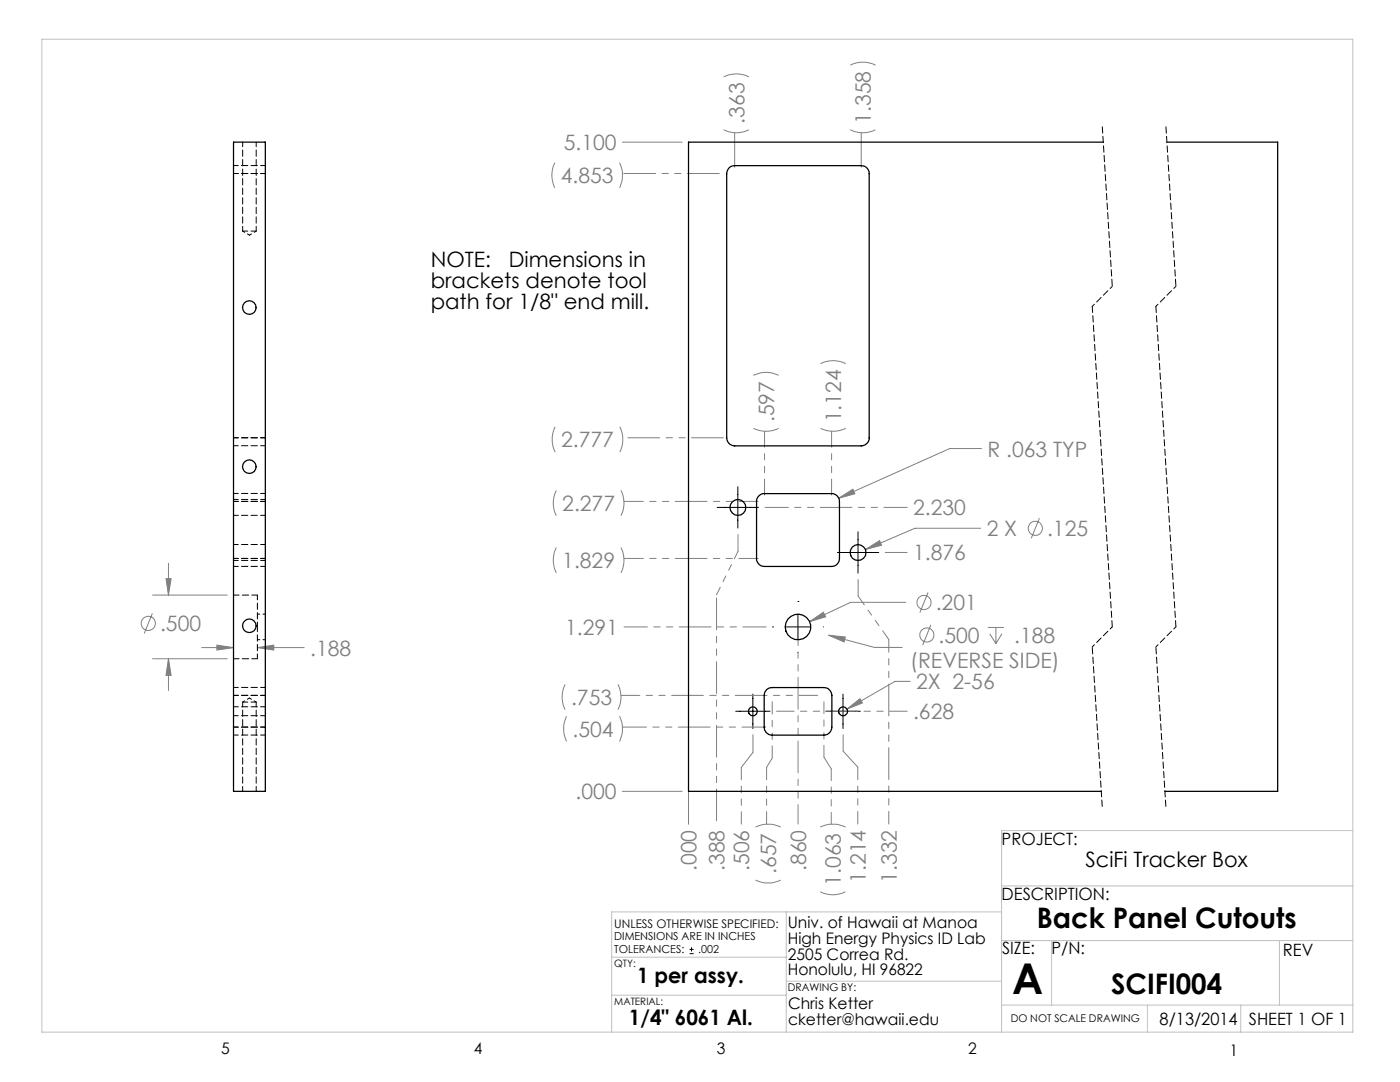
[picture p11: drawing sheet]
<svg xmlns="http://www.w3.org/2000/svg" width="279mm" height="216mm" viewBox="0 0 279 216" stroke-linecap="round" stroke-linejoin="round" font-family="sans-serif">
<g fill="none" stroke="#808080" stroke-width=".2">
<path d="M144.4 15.3a5.6 5.6 0 0 1 5.1 0M169.7 13a5.6 5.6 0 0 1 5 0M110.7 32.5a5.5 5.5 0 0 0 0 5M123.6 32.5a5.8 5.8 0 0 1 0 5M124.2 28.4h11.9M144.4 25.9a5.6 5.6 0 0 0 5.1 0M146.6 26.5v6.9M169.7 25.9a5.6 5.6 0 0 0 5 0M171.9 26.5v6.9M150.4 74.9a5.6 5.6 0 0 1 5 0M163.8 72.6a5.6 5.6 0 0 1 5 0M110.8 85.2a5.6 5.6 0 0 0 0 5"/>
<path d="M111 97.9a5.6 5.6 0 0 0 0 5M123.7 85.2a5.6 5.6 0 0 1 0 5M123.9 97.9a5.6 5.6 0 0 1 0 5M150.4 85.5a5.9 5.9 0 0 0 5 0M163.8 85.5a5.9 5.9 0 0 0 5 0M167.4 99.4l2.8-1.8 .4 .9zM195.9 89.5h-6.4l-22.1 9.9M30.4 118.7h14.9M33.1 115.5h1l-.5 3.2zM33.6 112.4v6.3M111 109.3a5.6 5.6 0 0 0 0 5M123.9 109.3a5.6 5.6 0 0 1 0 5"/>
<path d="M172.7 109.6l2.8-1.7 .4 .9zM185.2 118.2l-1.6 4M195.7 105.4h-13.1l-9.9 4.2M207.4 103.4l-1.6 4M30.4 122.4l-1.6 4M30.4 131.4h14.9M33.6 131.4l.5 3.4h-1zM33.6 131.4v6.4M40.3 129.2h6.3M43.3 128.7l3.3 .5-3.3 .5zM51.4 129.2l3.2-.5v1zM51.4 129.2h9.3"/>
<path d="M112.8 136.6a5.6 5.6 0 0 0 0 5M123.3 136.6a5.6 5.6 0 0 1 0 5M161.6 124l2.7-1.8 .5 .9zM165.4 126.8l3.3 .3-.2 1zM165.4 126.8l9.1 2.4h5.6M180.8 120.2h-11l-8.2 3.8M181.6 136h-3l-9.6 5.5M185.8 124.7l-1.7 4M197.1 125.2h3.2M197.5 126.5l1.3 1.9M198.8 125.2v3.2M200 126.5l-1.2 1.9"/>
<path d="M113.1 142.9a5.9 5.9 0 0 0 0 5.1M123.6 142.9a5.9 5.9 0 0 1 0 5.1M124.2 157.9h11.9M137.4 154.4v10.1M169 141.5l2.6-2.1 .5 .9zM150.8 175.6a5.9 5.9 0 0 0 5 0M150.8 165a5.9 5.9 0 0 1 5 0M163.7 177.9a5.6 5.6 0 0 0 5 0M163.7 165a5.9 5.9 0 0 1 5 0"/>
<circle cx="206.6" cy="105.4" r="1.41"/>
<circle cx="29.6" cy="124.4" r="1.41"/>
<circle cx="184.4" cy="120.2" r="1.41"/>
<circle cx="185" cy="126.7" r="1.4"/>
</g>
<g fill="none" stroke="#000" stroke-width=".2">
<path d="M147.2 97.1v8.3M143.1 101.2h8.3M167.1 110.2h8.3M171.2 106.1v8.3M150.2 138.5v6.9M154.2 125.1h.1M156.7 125.1h5.1M159.2 120h.1M159.2 122.6v5M159.2 130.2h.1M164.3 125.1h.1M168.2 138.5v6.9"/>
<path d="M146.8 141.9h6.9M164.8 141.9h6.9M137.6 190.3h.8M137.6 189.4h.8M138 189v.9"/>
</g>
<path d="M220 25.2l2 31.9M232.7 25.2l2 31.9M218 129.1l2 32M230.7 129.1l2 32" fill="none" stroke="#000" stroke-width=".2" stroke-dasharray="1.3 .6" stroke-dashoffset="-.1"/>
<path d="M222 57.1l-4 4M234.7 57.1l-4 4M222 125.1l-4 4M234.7 125.1l-4 4" fill="none" stroke="#000" stroke-width=".2" stroke-dasharray="1.3 .6" stroke-dashoffset=".7"/>
<path d="M218 61.1l4 64M230.7 61.1l4 64" fill="none" stroke="#000" stroke-width=".2" stroke-dasharray="1.3 .6"/>
<g fill="none" stroke="#c0c0c0" stroke-width=".2">
<path d="M8.4 7.8h261.6v198.2h-261.6zM199.9 176.8h70.1M270 165.7h-70.1v40.3M122.1 198.6h34.8M122.1 191h34.8M156.9 182v24M156.9 195.8h43M199.9 182h-77.8v24M199.9 187.7h70.1M209.9 187.7v12.9M255.3 187.7v12.9M199.9 200.6h70.1"/>
<path d="M229 200.6v5.4M247.6 200.6v5.4"/>
</g>
<path d="M152.7 101.2h28.4M152.9 125.1h-28.4" fill="none" stroke="#808080" stroke-width=".2" stroke-dasharray="6.3 1.3 1.3 1.3 1.3 1.3" stroke-dashoffset="1.7"/>
<path d="M152.8 145.1h-28.6" fill="none" stroke="#808080" stroke-width=".2" stroke-dasharray="6.3 1.3 1.3 1.3 1.3 1.3" stroke-dashoffset="1.6"/>
<path d="M147.3 110v-3.4M171.3 118.9v-3.3M176.7 110.2h4.4M147.9 153.1l2.4-3M150.3 150.1v-3.5M153 153.1l1.1-1.8M165.9 153.4l-1.5-2.3M168.3 149.9v-3.3M171.2 153.1l-2.9-3.2" fill="none" stroke="#808080" stroke-width=".2" stroke-dasharray="6.3 1.3 1.3 1.3 1.3 1.3"/>
<path d="M163.2 138.8h-39.2" fill="none" stroke="#808080" stroke-width=".2" stroke-dasharray="6.3 1.3 1.3 1.3 1.3 1.3" stroke-dashoffset="2.6"/>
<path d="M151.3 111.4h-26.8M151.3 100.1h-26.8M159.3 124.9v39.5" fill="none" stroke="#808080" stroke-width=".2" stroke-dasharray="6.3 1.3 1.3 1.3 1.3 1.3" stroke-dashoffset="2.5"/>
<path d="M155 141.9h26.1" fill="none" stroke="#808080" stroke-width=".2" stroke-dasharray="6.3 1.3 1.3 1.3 1.3 1.3" stroke-dashoffset="2.8"/>
<path d="M145.4 87.4h-21.1" fill="none" stroke="#808080" stroke-width=".2" stroke-dasharray="6.3 1.3 1.3 1.3 1.3 1.3" stroke-dashoffset="-1"/>
<path d="M143.8 34.6h-19.6" fill="none" stroke="#808080" stroke-width=".2" stroke-dasharray="6.3 1.3 1.3 1.3 1.3 1.3" stroke-dashoffset="-.2"/>
<path d="M152.6 98.8v-12.8M166 98.8v-12.8" fill="none" stroke="#808080" stroke-width=".2" stroke-dasharray="6.3 1.3 1.3 1.3 1.3 1.3" stroke-dashoffset="3.2"/>
<path d="M147.9 153.1v11.3M153 153.1v11.3M154.1 151.3v-11.3" fill="none" stroke="#808080" stroke-width=".2" stroke-dasharray="6.3 1.3 1.3 1.3 1.3 1.3" stroke-dashoffset="3.9"/>
<path d="M164.4 151.1v-11.1M165.9 153.4v11" fill="none" stroke="#808080" stroke-width=".2" stroke-dasharray="6.3 1.3 1.3 1.3 1.3 1.3" stroke-dashoffset="4"/>
<path d="M177.4 127.6v36.8M171.2 153.1v11.3" fill="none" stroke="#808080" stroke-width=".2" stroke-dasharray="6.3 1.3 1.3 1.3 1.3 1.3" stroke-dashoffset="3.8"/>
<path d="M177.4 127.6l-6.1-8.7" fill="none" stroke="#808080" stroke-width=".2" stroke-dasharray="6.3 1.3 1.3 1.3 1.3 1.3" stroke-dashoffset="4.2"/>
<path d="M143 118.7v45.7" fill="none" stroke="#808080" stroke-width=".2" stroke-dasharray="6.3 1.3 1.3 1.3 1.3 1.3" stroke-dashoffset="-.6"/>
<path d="M143 118.7l4.3-8.7" fill="none" stroke="#808080" stroke-width=".2" stroke-dasharray="6.3 1.3 1.3 1.3 1.3 1.3" stroke-dashoffset="4.7"/>
<path d="M172.7 109.6l3.2-.8-.4-.9zM169 141.5l3.1-1.2-.5-.9zM161.6 124l3.2-.9-.5-.9zM165.4 126.8l3.1 1.3 .2-1zM167.4 99.4l3.2-.9-.4-.9zM43.3 128.7l3.3 .5-3.3 .5zM51.4 129.2l3.2-.5v1zM33.6 131.4l.5 3.4h-1zM33.1 115.5h1l-.5 3.2z" fill="#808080"/>
<g fill="none" stroke="#000" stroke-width=".25">
<path d="M46.6 28.4h6.4v129.5h-6.4zM145.5 33.5l.5-.3 .6-.1h25.3a1.57 1.57 0 0 1 1.6 1.5v52.8a1.63 1.63 0 0 1-1.6 1.6h-25.3a1.63 1.63 0 0 1-1.6-1.6v-52.8zM220.2 28.4h-82.8v129.5h82.4M232.9 28.4h22.1v129.5h-22.5M151.4 99l.9-.5h13.6a1.57 1.57 0 0 1 1.6 1.6v11.3a1.57 1.57 0 0 1-1.6 1.6h-13.3a1.57 1.57 0 0 1-1.6-1.6v-11.6zM153 137.7l.5-.4 .6-.1h10.3a1.63 1.63 0 0 1 1.6 1.6v6.3a1.63 1.63 0 0 1-1.6 1.6h-10.3a1.57 1.57 0 0 1-1.6-1.6v-6.3l.1-.6z"/>
<circle cx="49.8" cy="61.4" r="1.36"/>
<circle cx="49.8" cy="93.1" r="1.36"/>
<circle cx="147.3" cy="101.3" r="1.59"/>
<circle cx="171.3" cy="110.2" r="1.59"/>
<circle cx="49.8" cy="124.9" r="1.36"/>
<circle cx="159.3" cy="125.1" r="2.56"/>
<circle cx="150.2" cy="141.9" r=".88"/>
<circle cx="168.3" cy="141.9" r=".9"/>
</g>
<g fill="none" stroke="#000" stroke-width=".2" stroke-dasharray="1.3 .6" stroke-dashoffset=".3">
<path d="M48.4 28.3v17.8M53 34.6h-6.4M53 33h-6.4M51.1 46.1v-17.8M53 88.9h-6.4M53 87.4h-6.4M53 98.5h-6.4M53 99.7h-6.4M46.6 102.8h6.4M46.6 111.8h6.4M53 100.1h-6.4M53 113h-6.4"/>
<path d="M53 111.4h-6.4M53 108.6h-6.4M51.4 125.1v-6.4M51.4 131.4v-6.3M53 137.2h-6.4M53 138.8h-6.4M46.6 142.8h6.4M48.4 140.1v17.8M51.1 157.9v-17.8M53 146.7h-6.4M53 145.1h-6.4M53 141h-6.4"/>
</g>
<path d="M48.4 46.1h2.7M51.4 118.7h-4.8M46.6 131.4h4.8M51.1 140.1h-2.7" fill="none" stroke="#000" stroke-width=".2" stroke-dasharray="1.3 .6" stroke-dashoffset=".2"/>
<path d="M48.4 46.1l1.4 .8M49.8 46.9l1.3-.8M49.8 139.3l-1.4 .8M51.4 127.6h1.6M53 122.5h-1.6M51.1 140.1l-1.3-.8" fill="none" stroke="#000" stroke-width=".2" stroke-dasharray="1.3 .6" stroke-dashoffset=".8"/>
<text font-size="8.5" x="202" y="198.3">A</text>
<g font-size="5.6">
<text x="206.9" y="185.1">Back Panel Cutouts</text>
<text x="221.8" y="198.4">SCIFI004</text>
</g>
<g font-size="4.2" fill="#808080">
<text x="112.5" y="29.9">5.100</text>
<text x="148.6" y="24.7" transform="rotate(-90 148.6 24.7)">.363</text>
<text x="173.8" y="24.7" transform="rotate(-90 173.8 24.7)">1.358</text>
<text x="111.9" y="36.5">4.853</text>
<text x="112" y="89.3">2.777</text>
<text x="154.5" y="84.3" transform="rotate(-90 154.5 84.3)">.597</text>
<text x="167.9" y="84.3" transform="rotate(-90 167.9 84.3)">1.124</text>
<text x="197.1" y="91.1">R .063 TYP</text>
<text x="112.2" y="102">2.277</text>
<text x="182.2" y="102.8">2.230</text>
<text x="196.9" y="107">2 X</text>
<text x="209" y="107">.125</text>
<text x="112.2" y="113.4">1.829</text>
<text x="182.2" y="111.8">1.876</text>
<text x="31.9" y="125.9">.500</text>
<text x="186.8" y="121.8">.201</text>
<text x="61.9" y="130.8">.188</text>
<text x="112.8" y="126.7">1.291</text>
<text x="187.3" y="128.2">.500</text>
<text x="202.4" y="128.2">.188</text>
<text x="181.7" y="133.3">(REVERSE SIDE)</text>
<text x="182.8" y="137.5">2X 2-56</text>
<text x="114" y="140.7">.753</text>
<text x="182.2" y="143.5">.628</text>
<text x="114.3" y="147">.504</text>
<text x="114.9" y="159.5">.000</text>
<text x="139" y="173.8" transform="rotate(-90 139 173.8)">.000</text>
<text x="144.6" y="173.8" transform="rotate(-90 144.6 173.8)">.388</text>
<text x="149.5" y="173.8" transform="rotate(-90 149.5 173.8)">.506</text>
<text x="160.9" y="173.8" transform="rotate(-90 160.9 173.8)">.860</text>
<text x="154.9" y="174.4" transform="rotate(-90 154.9 174.4)">.657</text>
<text x="167.8" y="176.8" transform="rotate(-90 167.8 176.8)">1.063</text>
<text x="172.8" y="176.2" transform="rotate(-90 172.8 176.2)">1.214</text>
<text x="179" y="176.2" transform="rotate(-90 179 176.2)">1.332</text>
</g>
<g font-size="4.2">
<text x="86" y="53.2">NOTE:</text>
<text x="101.5" y="53.2">Dimensions in</text>
<text x="86" y="57.4">brackets denote tool</text>
<text x="86" y="61.6">path for 1/8&quot; end mill.</text>
<text x="216.7" y="173.1">SciFi Tracker Box</text>
<text x="127.2" y="196.2">1 per assy.</text>
<text x="125.5" y="204.6">1/4&quot; 6061 Al.</text>
</g>
<g font-size="3.4">
<text x="199.9" y="168.5">PROJECT:</text>
<text x="199.9" y="179.6">DESCRIPTION:</text>
<text x="200" y="190.5">SIZE:</text>
<text x="209.9" y="190.5">P/N:</text>
<text x="256" y="190.8">REV</text>
<text x="231.4" y="204.5">8/13/2014</text>
<text x="249.2" y="204.5">SHEET 1 OF 1</text>
</g>
<g font-size="3.2">
<text x="157.2" y="185.1">Univ. of Hawaii at Manoa</text>
<text x="157.2" y="188.3">High Energy Physics ID Lab</text>
<text x="157.2" y="191.5">2505 Correa Rd.</text>
<text x="157.2" y="194.6">Honolulu, HI 96822</text>
<text x="157.3" y="201.4">Chris Ketter</text>
<text x="157.3" y="204.6">cketter@hawaii.edu</text>
<text x="44.2" y="210.4">5</text>
<text x="94.6" y="210.3">4</text>
<text x="143.1" y="210.4">3</text>
<text x="193.2" y="210.3">2</text>
<text x="245.4" y="210.6">1</text>
</g>
<text font-size="2.4" x="122.6" y="185.1">UNLESS OTHERWISE SPECIFIED:</text>
<g font-size="2.2">
<text x="122.6" y="187.6">DIMENSIONS ARE IN INCHES</text>
<text x="122.6" y="190.3">TOLERANCES:</text>
<text x="139.4" y="190.3">.002</text>
</g>
<g font-size="2.1">
<text x="157.2" y="197.8">DRAWING BY:</text>
<text x="201.7" y="204">DO NOT SCALE DRAWING</text>
</g>
<g font-size="2">
<text x="122.6" y="192.9">QTY:</text>
<text x="122.6" y="200.5">MATERIAL:</text>
</g>
</svg>
